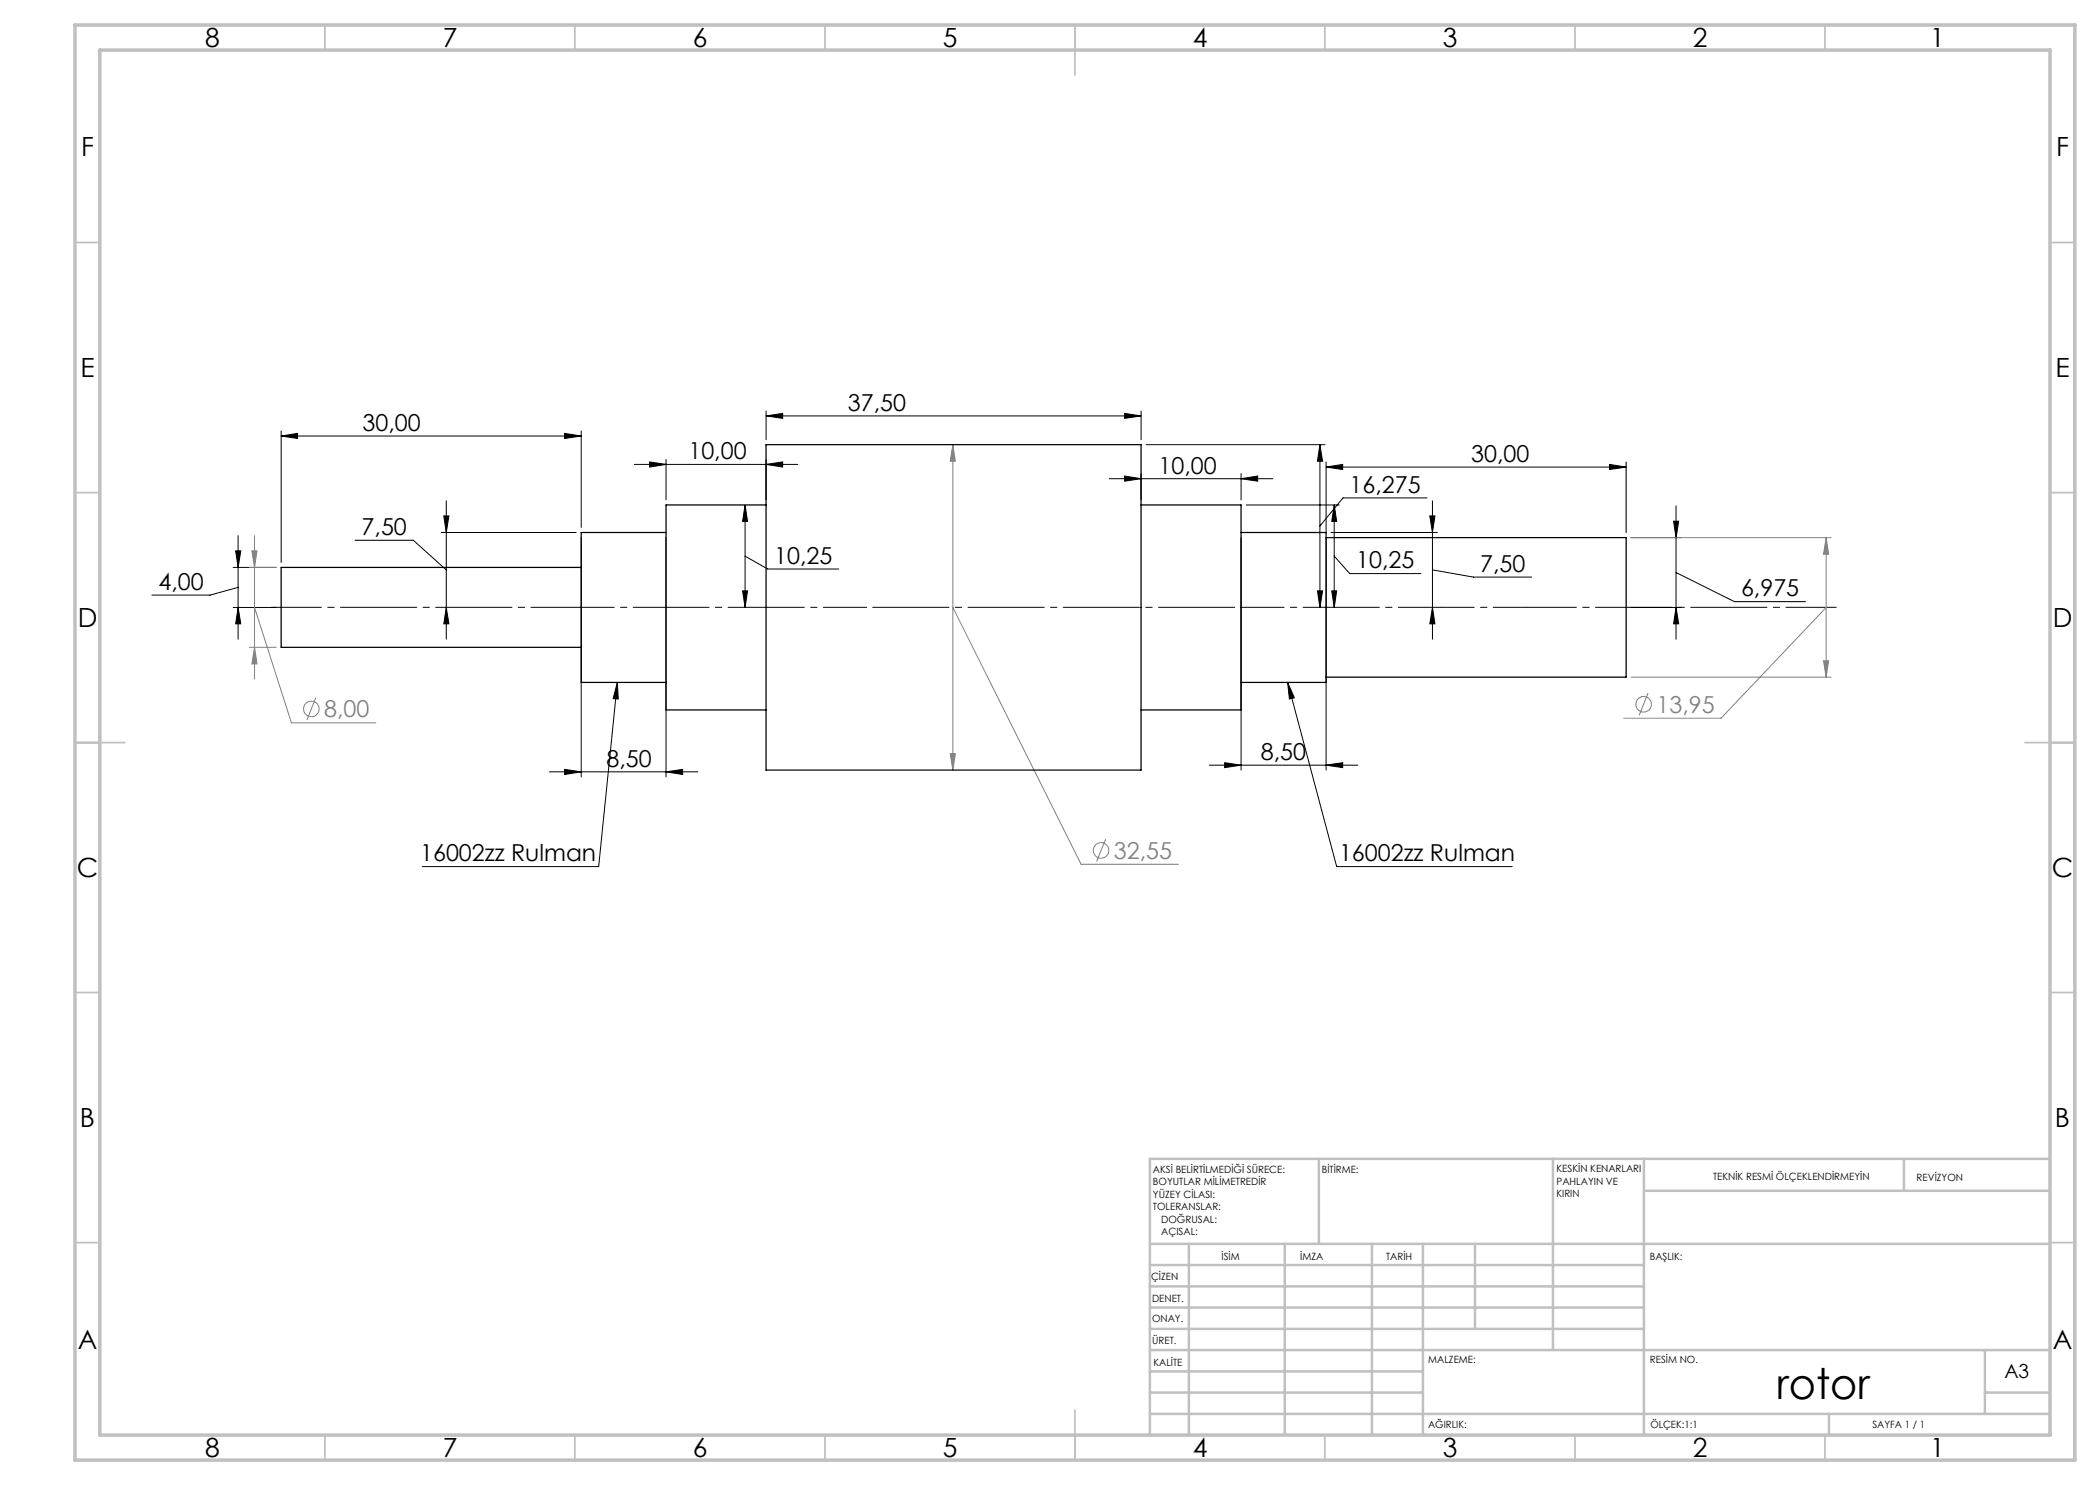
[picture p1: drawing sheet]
<svg xmlns="http://www.w3.org/2000/svg" width="420mm" height="297mm" viewBox="0 0 420 297" stroke-linecap="round" stroke-linejoin="round" font-family="sans-serif">
<g fill="none" stroke="#808080" stroke-width=".2">
<path d="M190.6 88.9v65.1M190.6 88.9l.5 3.3h-1.1zM49.9 113.5h5.3M50.4 110.2h1l-.5 3.3zM50.9 107.1v28.7M326.2 107.5h40M365.2 107.5v27.9M365.2 107.5l.5 3.3h-1zM49.9 129.5h5.3M50.9 121.5l7.4 23.1h16.9M50.9 129.5l.5 3.3h-1zM63.1 139.6l-1.7 4.4"/>
<path d="M190.6 121.5l25.6 51.4h19.5M326.2 135.4h40M329.6 138.6l-1.8 4.5M364.7 132.1h1l-.5 3.3zM365.2 121.5l-21 22.1h-19.5M190 150.7h1.1l-.5 3.3zM221.1 167.8l-1.8 4.5"/>
<circle cx="62.3" cy="141.8" r="1.56"/>
<circle cx="328.7" cy="140.9" r="1.55"/>
<circle cx="220.2" cy="170.1" r="1.56"/>
</g>
<g fill="none" stroke="#000" stroke-width=".2">
<path d="M56.2 87.2l3.3-.5v1zM56.2 86.2v26.3M56.2 87.2h60M112.9 86.7l3.3 .5-3.3 .5zM116.2 86.2v19.3M126.9 92.9h32.7M129.9 92.4l3.3 .5-3.3 .5zM133.2 91.9v8.1M153.2 83.2l3.3-.5v1zM153.2 82.2v5.7M153.2 83.2h75M153.2 92.9l3.3-.5v1z"/>
<path d="M153.2 91.9v8.1M221.9 95.7h32.7M224.9 82.7l3.3 .5-3.3 .5zM224.9 95.2l3.3 .5-3.3 .5zM228.2 82.2v5.7M228.2 94.7v5.3M229.2 88.9h35.8M248.2 95.7l3.3-.5v1zM248.2 94.7v5.3M264 88.9l.5 3.3h-1zM264 88.9v32.6M265.2 93.4l3.3-.5v1z"/>
<path d="M265.2 92.4v14.1M265.2 93.4h60M285.4 99.6h-16.8l-4.6 5.6M321.9 92.9l3.3 .5-3.3 .5zM325.2 92.4v14.1M46.6 113.5h8.6M47.1 110.2h1.1l-.6 3.3zM47.6 107.1v20.7M47.6 117.5l-5.6 1.5h-11.6M71 108.1h11.7l6.6 5.9M88.3 106.5h26.9M88.8 103.2h1l-.5 3.3z"/>
<path d="M89.3 100.2v27.6M116.2 107.5v47.9M133.2 107.5v47.9M148.5 118.2h1l-.5 3.3zM149 101l.5 3.3h-1zM149 101v20.5M149 111.2l4.5 2.6h14.2M248.2 107.5v46.5M249.2 101h18.6M263.5 118.2h1l-.5 3.3zM265.2 107.5v46.5M266.2 106.5h21.3"/>
<path d="M266.3 118.2h1l-.5 3.3zM266.8 101l.5 3.3h-1zM266.8 101v20.5M266.8 111.2l3.1 3.5h14.3M286 103.2h1l-.5 3.3zM286.5 100.2v27.6M286.5 114l8.2 1.4h11.7M326.2 107.5h10M334.7 104.2h1l-.5 3.3zM335.2 101.2v26.6M335.2 114.5l11.7 5.8h14.2M46.6 121.5h8.6"/>
<path d="M47.6 121.5l.6 3.3h-1.1zM89.3 121.5l.5 3.3h-1zM123.5 136.5l-3.8 36.8h-35.2M123.5 136.5l.1 3.3-1-.1zM257.5 136.5l1.4 3.1-1 .2zM257.5 136.5l9.8 36.8h35.1M286.5 121.5l.5 3.3h-1zM326.2 121.5h10M335.2 121.5l.5 3.3h-1zM109.9 154.4h29.7M112.9 153.9l3.3 .5-3.3 .5zM133.2 154.4l3.3-.5v1z"/>
<path d="M241.9 153h29.7M244.9 152.5l3.3 .5-3.3 .5zM265.2 153l3.3-.5v1z"/>
</g>
<path d="M116.2 121.5h-62M367.2 121.5h-62" fill="none" stroke="#000" stroke-width=".2" stroke-dasharray="15.2 1.3 1.3 1.3" stroke-dashoffset="5.2"/>
<path d="M133.2 121.5h-17M305.2 121.5h-17" fill="none" stroke="#000" stroke-width=".2" stroke-dasharray="15.2 1.3 1.3 1.3" stroke-dashoffset="8.6"/>
<path d="M173.2 121.5h-40M288.2 121.5h-40" fill="none" stroke="#000" stroke-width=".2" stroke-dasharray="15.2 1.3 1.3 1.3" stroke-dashoffset="6.7"/>
<path d="M248.2 121.5h-75" fill="none" stroke="#000" stroke-width=".2" stroke-dasharray="15.2 1.3 1.3 1.3" stroke-dashoffset="-1.3"/>
<g fill="none" stroke="#c0c0c0" stroke-width=".35">
<path d="M65 5v5M115 5v5M165 5v5M215 5v10M265 5v5M315 5v5M365 5v5M15 48.5h5M410 48.5h5M15 98.5h5M410 98.5h5M15 148.5h10"/>
<path d="M405 148.5h10M15 198.5h5M410 198.5h5M15 248.5h5M410 248.5h5M65 287v5M115 287v5M165 287v5M215 282v10M265 287v5M315 287v5M365 287v5"/>
</g>
<g fill="none" stroke="#c0c0c0" stroke-width=".5">
<path d="M263.8 231.8v17M310.6 231.8v38.2M328.8 231.8v55.2M328.8 238.2h81.2M380.8 231.8v6.4M410 231.8h-180v55.2M230 248.8h180M230 257.3h98.8M230 253h98.8M237.8 248.8v38.2M257 248.8v38.2M274.4 248.8v38.2"/>
<path d="M284.6 248.8v38.2M295 248.8v17M230 265.8h98.8M230 261.5h98.8M230 278.5h54.6M230 274.3h54.6M230 270h180M397 278.5h13M397 270v12.8M230 282.8h180M365.8 282.8v4.2"/>
</g>
<path d="M15 5h400v287h-400zM20 10h390v277h-390z" fill="none" stroke="#c0c0c0" stroke-width=".7"/>
<g fill="#000">
<path d="M129.9 92.4l3.3 .5-3.3 .5zM153.2 92.9l3.3-.5v1zM244.9 152.5l3.3 .5-3.3 .5zM265.2 153l3.3-.5v1zM56.2 87.2l3.3-.5v1zM112.9 86.7l3.3 .5-3.3 .5z"/>
<path d="M265.2 93.4l3.3-.5v1zM321.9 92.9l3.3 .5-3.3 .5z"/>
<path d="M149 101l.5 3.3h-1zM148.5 118.2h1l-.5 3.3zM153.2 83.2l3.3-.5v1zM224.9 82.7l3.3 .5-3.3 .5zM334.7 104.2h1l-.5 3.3zM335.2 121.5l.5 3.3h-1zM264 88.9l.5 3.3h-1zM263.5 118.2h1l-.5 3.3zM224.9 95.2l3.3 .5-3.3 .5zM248.2 95.7l3.3-.5v1zM286 103.2h1l-.5 3.3zM286.5 121.5l.5 3.3h-1zM266.8 101l.5 3.3h-1zM266.3 118.2h1l-.5 3.3zM88.8 103.2h1l-.5 3.3zM89.3 121.5l.5 3.3h-1zM112.9 153.9l3.3 .5-3.3 .5zM133.2 154.4l3.3-.5v1zM47.1 110.2h1.1l-.6 3.3zM47.6 121.5l.6 3.3h-1.1z"/>
<path d="M123.5 136.5l.1 3.3-1-.1zM257.5 136.5l1.4 3.1-1 .2z"/>
</g>
<path d="M365.2 107.5l.5 3.3h-1zM364.7 132.1h1l-.5 3.3zM50.4 110.2h1l-.5 3.3zM50.9 129.5l.5 3.3h-1zM190.6 88.9l.5 3.3h-1.1zM190 150.7h1.1l-.5 3.3z" fill="#808080"/>
<path d="M153.2 88.9h75v65.1h-75zM116.2 113.5h-60v16h60M133.2 106.5h-17v30h17M153.2 101h-20v41h20M228.2 101h20v41h-20M248.2 106.5h17v30h-17M265.2 107.5h60v27.9h-60" fill="none" stroke="#000" stroke-width=".25"/>
<text font-size="8.5" x="355.3" y="279.7">rotor</text>
<g font-size="5.3">
<text x="41" y="9.5">8</text>
<text x="88.5" y="9.5">7</text>
<text x="138.5" y="9.5">6</text>
<text x="188.5" y="9.5">5</text>
<text x="238.5" y="9.5">4</text>
<text x="288.5" y="9.5">3</text>
<text x="338.5" y="9.5">2</text>
<text x="386" y="9.5">1</text>
<text x="16.2" y="31.2">F</text>
<text x="411.2" y="31.2">F</text>
<text x="16.1" y="75.5">E</text>
<text x="411.1" y="75.5">E</text>
<text x="15.5" y="125.5">D</text>
<text x="410.5" y="125.5">D</text>
<text x="15.4" y="175.5">C</text>
<text x="410.4" y="175.5">C</text>
<text x="16" y="225.5">B</text>
<text x="411" y="225.5">B</text>
<text x="15.5" y="269.7">A</text>
<text x="410.5" y="269.7">A</text>
<text x="41" y="291.5">8</text>
<text x="88.5" y="291.5">7</text>
<text x="138.5" y="291.5">6</text>
<text x="188.5" y="291.5">5</text>
<text x="238.5" y="291.5">4</text>
<text x="288.5" y="291.5">3</text>
<text x="338.5" y="291.5">2</text>
<text x="386" y="291.5">1</text>
</g>
<g font-size="4.7">
<text x="169.6" y="82.1">37,50</text>
<text x="72.5" y="86.2">30,00</text>
<text x="137.7" y="91.9">10,00</text>
<text x="231.7" y="94.7">10,00</text>
<text x="294.3" y="92.4">30,00</text>
<text x="269.9" y="98.6">16,275</text>
<text x="72.3" y="107">7,50</text>
<text x="154.8" y="112.8">10,25</text>
<text x="271.3" y="113.7">10,25</text>
<text x="31.7" y="118">4,00</text>
<text x="296" y="114.4">7,50</text>
<text x="348.2" y="119.3">6,975</text>
<text x="121.3" y="153.4">8,50</text>
<text x="252.1" y="152">8,50</text>
<text x="84" y="172.2">16002zz Rulman</text>
<text x="267.8" y="172.2">16002zz Rulman</text>
</g>
<g font-size="4.7" fill="#808080">
<text x="64.9" y="143.5">8,00</text>
<text x="331.3" y="142.6">13,95</text>
<text x="222.8" y="171.8">32,55</text>
</g>
<text font-size="3.9" x="400.9" y="275.5">A3</text>
<g font-size="2">
<text x="230.6" y="234.6">AKSİ BELİRTİLMEDİĞİ SÜRECE:</text>
<text x="230.6" y="237.1">BOYUTLAR MİLİMETREDİR</text>
<text x="230.6" y="239.6">YÜZEY CİLASI:</text>
<text x="264.4" y="234.6">BİTİRME:</text>
<text x="311.3" y="234.5">KESKİN KENARLARI</text>
<text x="311.3" y="237">PAHLAYIN VE</text>
<text x="311.3" y="239.5">KIRIN</text>
<text x="342.6" y="236">TEKNİK RESMİ ÖLÇEKLENDİRMEYİN</text>
<text x="383.3" y="236.2">REVİZYON</text>
<text x="230.6" y="242.1">TOLERANSLAR:</text>
<text x="232.2" y="244.6">DOĞRUSAL:</text>
<text x="232.2" y="247.1">AÇISAL:</text>
<text x="244.3" y="252">İSİM</text>
<text x="260" y="251.9">İMZA</text>
<text x="277.2" y="251.9">TARİH</text>
<text x="330" y="251.9">BAŞLIK:</text>
<text x="230.2" y="256.1">ÇİZEN</text>
<text x="230.4" y="260.3">DENET.</text>
<text x="230.4" y="264.4">ONAY.</text>
<text x="230.5" y="268.8">ÜRET.</text>
<text x="230.7" y="273.1">KALİTE</text>
<text x="285.7" y="272.5">MALZEME:</text>
<text x="330" y="272.5">RESİM NO.</text>
<text x="285.6" y="285.5">AĞIRLIK:</text>
<text x="330.1" y="285.6">ÖLÇEK:1:1</text>
<text x="374.5" y="285.6">SAYFA 1 / 1</text>
</g>
</svg>
